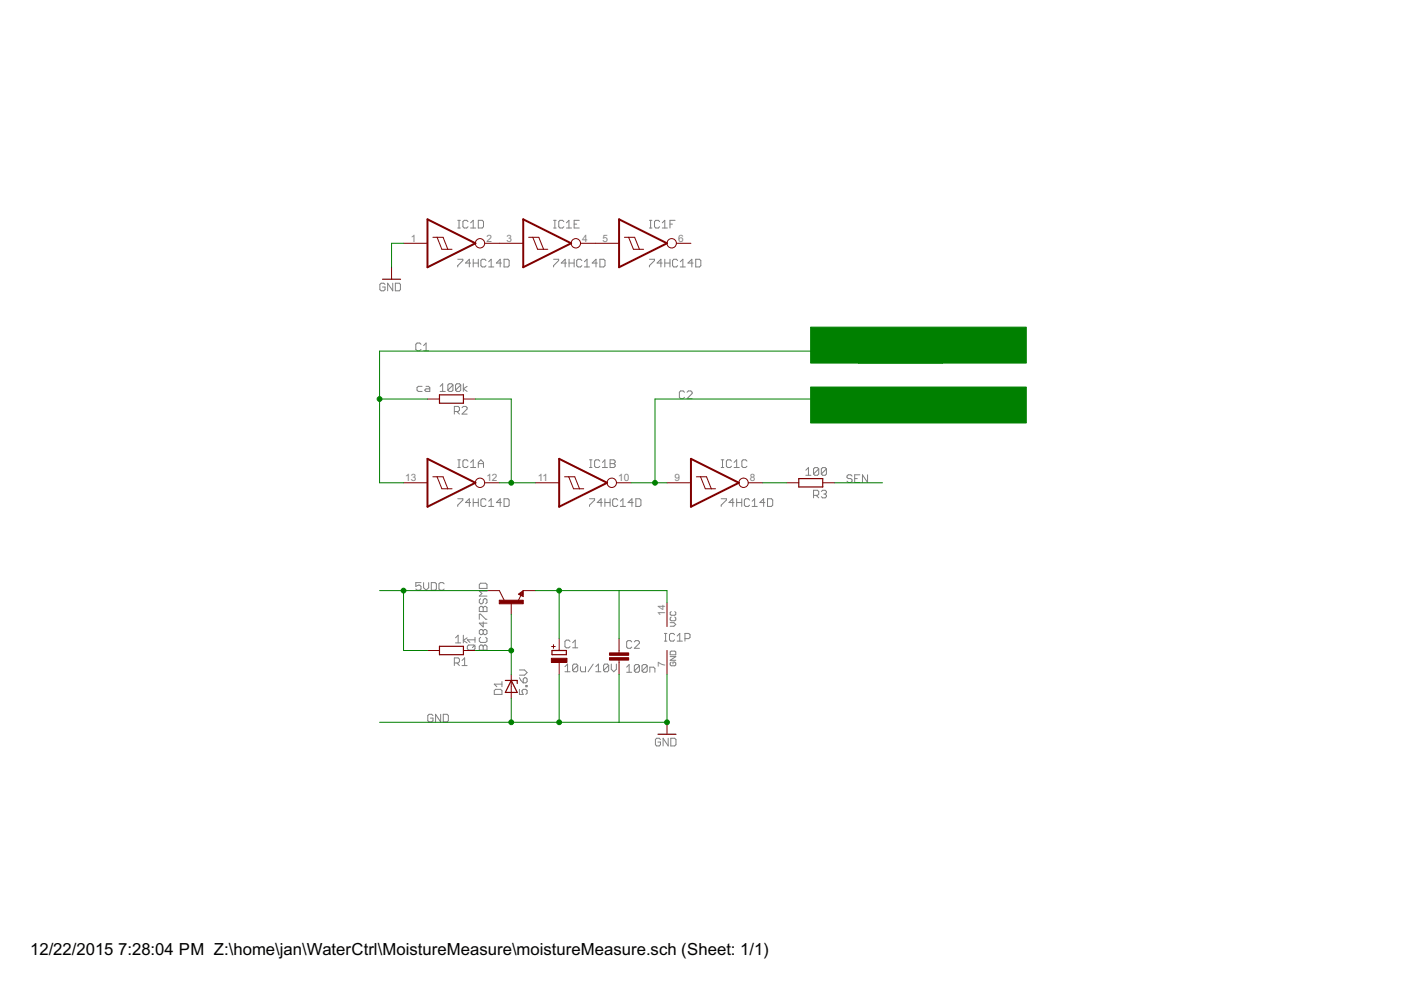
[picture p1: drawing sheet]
<svg xmlns="http://www.w3.org/2000/svg" width="297mm" height="210mm" viewBox="0 0 297 210" stroke-linecap="round" stroke-linejoin="round" font-family="sans-serif">
<g fill="none" stroke="#808080" stroke-width=".21">
<path d="M97 55h1.1v.2l-1.1 1.1v.3M97 48.3h.6M97 46.7h.6M97.3 46.7v1.6M99.2 47l-.2-.3h-.6l-.3 .3v1.1l.3 .2h.6l.2-.2M99.8 55.8h-1.1l.8-.8v1.6M99.8 47.2l.5-.5v1.6M99.8 48.3h1.1M100.3 55v1.6M100.3 55.8h1.1M101.4 46.7h.8l.3 .3v1.1l-.3 .2h-.8zM101.4 55v1.6"/>
<path d="M103 55.2l-.2-.2h-.6l-.2 .2v1.1l.2 .3h.6l.2-.3M103.6 55.5l.5-.5v1.6M103.6 56.6h1.1M106.3 55.8h-1.1l.8-.8v1.6M106.9 55h.8l.2 .2v1.1l-.2 .3h-.8zM117.4 55h1v.2l-1 1.1v.3M117.4 48.3h.5M117.4 46.7h.5M117.6 46.7v1.6M119.5 47l-.2-.3h-.6l-.2 .3v1.1l.2 .2h.6l.2-.2M120.1 55.8h-1.1l.8-.8v1.6M120.1 47.2l.5-.5v1.6"/>
<path d="M120.1 48.3h1.1M120.6 55.8h1.1M120.6 55v1.6M121.7 55v1.6M121.7 47.5h.6M122.8 46.7h-1.1v1.6h1.1M123.4 55.2l-.3-.2h-.5l-.3 .2v1.1l.3 .3h.5l.3-.3M123.9 56.6h1.1M123.9 55.5l.6-.5v1.6M126.6 55.8h-1l.8-.8v1.6M127.2 55h.8l.3 .2v1.1l-.3 .3h-.8zM137.7 55h1.1v.2l-1.1 1.1v.3"/>
<path d="M137.7 48.3h.5M137.7 46.7h.5M137.9 46.7v1.6M139.8 47l-.2-.3h-.6l-.2 .3v1.1l.2 .2h.6l.2-.2M140.4 55.8h-1.1l.8-.8v1.6M140.4 47.2l.5-.5v1.6M140.4 48.3h1.1M140.9 55.8h1.1M140.9 55v1.6M142 55v1.6M142 47.5h.6M143.1 46.7h-1.1v1.6"/>
<path d="M143.7 55.2l-.3-.2h-.5l-.3 .2v1.1l.3 .3h.5l.3-.3M144.2 56.6h1.1M144.2 55.5l.6-.5v1.6M147 55.8h-1.1l.8-.8v1.6M147.5 55h.8l.3 .2v1.1l-.3 .3h-.8zM81.6 60.3l-.2-.3h-.6l-.3 .3v1.1l.3 .3h.6l.2-.3v-.5h-.5M83.3 60v1.7l-1.1-1.7v1.7M83.8 60h.8l.3 .3v1.1l-.3 .3h-.8zM89.3 73l-.3-.3h-.6l-.2 .3v1.1l.2 .3h.6l.3-.3M89.8 74.4h1.1M89.8 73.3l.5-.6v1.7M89.5 81.9h-.8l-.3 .3v.5l.3 .3h.8"/>
<path d="M90.3 81.9h.6l.2 .3v.8h-.8l-.3-.3 .3-.3h.8M93.3 83h1.1M93.3 81.9l.6-.5v1.6M96 81.6v1.1l-.2 .3h-.6l-.2-.3M96 81.6l-.2-.2h-.6l-.2 .2v1.1M96 81.6l-1 1.1M96.3 87.2h.8l.3-.2v-.6l-.3-.2h-.8v1.6M96.9 87.2l.5 .6M97 99.1h.6M97 97.5h.6M97.3 97.5v1.6M97.7 81.6v1.1l-.3 .3h-.5l-.3-.3"/>
<path d="M97.7 81.6l-.3-.2h-.5l-.3 .2v1.1M97.7 81.6l-1.1 1.1M98 86.4l.2-.2h.6l.2 .2v.3l-1 1.1h1M98.2 81.4v1.6M99 81.9l-.8 .5 .8 .6M99.2 97.8l-.2-.3h-.6l-.3 .3v1l.3 .3h.6l.2-.3M99.8 98l.5-.5v1.6M99.8 99.1h1.1M101.4 99.1v-1.1l.6-.5 .5 .5v1.1M101.4 98.3h1.1M125 99.1h.5M125 97.5h.5"/>
<path d="M125.3 97.5v1.6M127.2 97.8l-.3-.3h-.6l-.2 .3v1l.2 .3h.6l.3-.3M127.7 98l.5-.5v1.6M127.7 99.1h1.1M129.3 97.5h.9l.2 .3v.2l-.2 .3 .2 .3v.2l-.2 .3h-.9zM129.3 98.3h.9M145.1 83.2l-.3-.3h-.5l-.3 .3v1l.3 .3h.5l.3-.3M145.7 83.2l.2-.3h.6l.2 .3v.2l-1 1.1h1M152.9 99.1h.6M152.9 97.5h.6M153.2 97.5v1.6M155.1 97.8l-.3-.3h-.5l-.3 .3v1l.3 .3h.5l.3-.3"/>
<path d="M155.6 98l.6-.5v1.6M155.6 99.1h1.1M158.4 97.8l-.3-.3h-.6l-.2 .3v1l.2 .3h.6l.3-.3M170.9 99.7l.5-.6v1.7M173.6 99.4v1.1l-.3 .3h-.5l-.3-.3M173.6 99.4l-.3-.3h-.5l-.3 .3v1.1M173.6 99.4l-1.1 1.1M175.2 99.4v1.1l-.3 .3h-.5l-.3-.3M175.2 99.4l-.3-.3h-.5l-.3 .3v1.1M175.2 99.4l-1.1 1.1M97 105.7h1.1v.3l-1.1 1.1v.3M99.8 106.6h-1.1l.8-.9v1.7"/>
<path d="M100.3 106.6h1.1M100.3 105.7v1.7M101.4 105.7v1.7M103 106l-.2-.3h-.6l-.2 .3v1.1l.2 .3h.6l.2-.3M103.6 107.4h1.1M103.6 106.3l.5-.6v1.7M106.3 106.6h-1.1l.8-.9v1.7M106.9 105.7h.8l.2 .3v1.1l-.2 .3h-.8zM125 105.7h1.1v.3l-1.1 1.1v.3M127.7 106.6h-1.1l.8-.9v1.7M128.2 106.6h1.1M128.2 105.7v1.7"/>
<path d="M129.3 105.7v1.7M131 106l-.3-.3h-.5l-.3 .3v1.1l.3 .3h.5l.3-.3M131.5 107.4h1.1M131.5 106.3l.6-.6v1.7M134.3 106.6h-1.1l.8-.9v1.7M134.8 105.7h.8l.3 .3v1.1l-.3 .3h-.8zM152.9 105.7h1.1v.3l-1.1 1.1v.3M155.6 106.6h-1l.8-.9v1.7M156.2 106.6h1.1M156.2 105.7v1.7M157.3 105.7v1.7M158.9 106l-.3-.3h-.5l-.3 .3v1.1l.3 .3h.5l.3-.3"/>
<path d="M159.5 107.4h1M159.5 106.3l.5-.6v1.7M162.2 106.6h-1.1l.8-.9v1.7M162.7 105.7h.9l.2 .3v1.1l-.2 .3h-.9zM170.9 100.8h1M172.5 105h.8l.3-.2v-.6l-.3-.3h-.8v1.7M173 105l.6 .6M174.1 104.2l.3-.3h.5l.3 .3v.3l-.3 .3M174.7 104.8h.2M174.9 104.8l.3 .2v.3l-.3 .3h-.5l-.3-.3M180.7 100.9l-.3-.2h-.5l-.3 .2v.3l.3 .3h.5l.3 .2v.3l-.3 .3h-.5l-.3-.3M181.2 101.5h.6"/>
<path d="M182.3 100.7h-1.1v1.6h1.1M183.9 100.7v1.6l-1-1.6v1.6M89.3 123.5h-1.1v.8l.5-.2h.3l.3 .2v.6l-.3 .2h-.6l-.2-.2M89.8 123.5v1.1l.5 .5 .6-.5v-1.1M91.4 123.5h.8l.3 .3v1.1l-.3 .2h-.8zM94.2 123.8l-.3-.3h-.6l-.2 .3v1.1l.2 .2h.6l.3-.2M96.6 135.2l.5-.5v1.6M96.6 136.3h1.1M98.2 134.7v1.6M99 135.2l-.8 .6 .8 .5M99.4 136.8h1l.3 .2v.6l-.3 .2h-1l-.3-.2v-.6zM100.7 135.1v1.1"/>
<path d="M100.7 136.8l-.5 .5M100.7 135.7h-1.6l.5 .5M101.6 128.8l.3-.2h.3l.2 .2 .3-.2h.3l.3 .2v.9h-1.7zM101.6 131.3v-1.1h.3l1.1 1.1h.3M101.9 136.8h.3l.2 .2 .3-.2h.3l.3 .2v.8h-1.7v-.8zM101.9 123.7h1.1l.3 .2v.9h-1.7v-.9zM101.9 126.9l-.3 .3v.5l.3 .3h.3l.2-.3v-.5l.3-.3h.3l.3 .3v.5l-.3 .3M101.9 135.1l-.3 .3v.5l.3 .3h1.1l.3-.3v-.5l-.3-.3M102.4 133.8l-.2-.3h-.3l-.3 .3v.5l.3 .3h.3l.2-.3M102.4 133.8l.3-.3h.3l.3 .3v.5l-.3 .3h-.3l-.3-.3M102.4 128.8v.9M102.4 131.8v1.1l-.8-.8h1.7"/>
<path d="M102.4 133.8v.5M102.4 137v.8M103.3 125.3h-1.7l.6 .5-.6 .6h1.7M120.9 136l-.3-.3h-.5l-.3 .3v1.1l.3 .3h.5l.3-.3M121.4 137.4h1.1M121.4 136.3l.6-.6v1.7M133.9 136.1l-.2-.3h-.6l-.2 .3v1.1l.2 .3h.6l.2-.3M134.5 136.1l.3-.3h.5l.3 .3v.3l-1.1 1.1h1.1M140.9 135.9h.5M140.9 134.3h.5M141.1 134.3v1.6M142.1 138.2l.2-.2h.8l.2 .2v.6h-1.2z"/>
<path d="M142.1 139.2h1.2l-1.2 .8h1.2M142.1 132h.8l.4 .4-.4 .4h-.8M142.3 129.7l-.2 .2v.4l.2 .2h.8l.2-.2v-.4l-.2-.2M142.3 130.8l-.2 .2v.4l.2 .2h.8l.2-.2v-.4l-.2-.2M143 134.6l-.2-.3h-.6l-.3 .3v1.1l.3 .2h.6l.2-.2M143.6 135.9h1.1M143.6 134.9l.5-.6v1.6M145.2 135.4h.8l.3-.3v-.5l-.3-.3h-.8v1.6M91.8 151.7l-.3-.3h-.5l-.3 .3v1.1l.3 .3h.5l.3-.3v-.5h-.6M93.4 151.4v1.7l-1-1.7v1.7M94 151.4h.8l.3 .3v1.1l-.3 .3h-.8zM96.3 140.6h.8l.3-.3v-.5l-.3-.3h-.8v1.6"/>
<path d="M96.9 140.6l.5 .5M98 140l.5-.5v1.6M98 141.1h1M104.8 146.4l.3-.2h1.1l.2 .2v.8h-1.6zM106.4 144.5v1.1M106.4 145.1h-1.6l.5 .5M110.1 146.2v1h.8l-.2-.5v-.3l.2-.2h.6l.3 .2v.6l-.3 .2M110.1 143.7l.8 1.1M110.1 142h1.1l.6 .6-.6 .6h-1.1M110.9 144l.3-.3h.3l.3 .3v.5l-.3 .3h-.6zM111.5 145.3h.3v.3h-.3zM119.8 141.4l.5-.6v1.6"/>
<path d="M119.8 142.4h1.1M122.5 141.1v1.1l-.3 .2h-.5l-.3-.2M122.5 141.1l-.3-.3h-.5l-.3 .3v1.1M122.5 141.1l-1.1 1.1M123.1 141.4v.8l.2 .2h.8v-1M125.8 140.8l-1.1 1.6M126.3 141.4l.6-.6v1.6M126.3 142.4h1.1M129.1 141.1v1.1l-.3 .2h-.6l-.2-.2M129.1 141.1l-.3-.3h-.6l-.2 .3v1.1M129.1 141.1l-1.1 1.1M129.6 140.8v1.1l.5 .5 .6-.5v-1.1"/>
<path d="M132.9 141.5l.5-.6v1.6M132.9 142.5h1M135.6 141.2l-.3-.3h-.5l-.3 .3v1.1M135.6 141.2v1.1l-.3 .2h-.5l-.3-.2M135.6 141.2l-1.1 1.1M137.2 141.2v1.1l-.3 .2h-.5l-.3-.2M137.2 141.2l-.3-.3h-.5l-.3 .3v1.1M137.2 141.2l-1.1 1.1M137.8 142.5v-1h.8l.3 .2v.8M140 156.8l-.2-.3h-.6l-.2 .3v1.1l.2 .3h.6l.2-.3v-.6h-.5M141.7 156.5v1.7l-1.1-1.7v1.7M142.2 156.5h.8l.3 .3v1.1l-.3 .3h-.8z"/>
<path d="M142.3 140.4l-.2 .2v.4l.2 .2h.8l.2-.2v-.4l-.2-.2h-.4v.4"/>
</g>
<path d="M90.6 46.5l10.2 5.1-10.2 5.1zM110.9 46.5l10.2 5.1-10.2 5.1zM131.3 46.5l10.1 5.1-10.1 5.1zM90.6 97.3l10.2 5.1-10.2 5zM118.6 97.3l10.1 5.1-10.1 5zM146.5 97.3l10.2 5.1-10.2 5z" fill="none" stroke="#800000" stroke-width=".42"/>
<g fill="none" stroke="#800000" stroke-width=".21">
<path d="M83 56.7v2.5M85.6 51.6h5M91.8 50.3h2.1l1.1 2.6M92.7 50.3l1 2.6h2.1M102.8 51.6h8.1M112.1 50.3h2.1l1.1 2.6M113 50.3l1 2.6h2.1M123.1 51.6h8.2M132.4 50.3h2.2l1 2.6M133.3 50.3l1 2.6h2.2M143.4 51.6h3.1M90.6 84.6h2.6"/>
<path d="M98.3 84.6h2.5M85.6 102.4h5M91.8 101.1h2.1l1.1 2.5M92.7 101.1l1 2.5h2.1M102.8 102.4h3.1M113.5 102.4h5.1M119.7 101.1h2.2l1 2.5M120.6 101.1l1 2.5h2.2M130.7 102.4h3.1M141.4 102.4h5.1M147.6 101.1h2.2l1 2.5M148.5 101.1l1 2.5h2.2"/>
<path d="M158.6 102.4h3.1M166.8 102.4h2.6M174.4 102.4h2.6M90.6 137.9h2.6M98.3 137.9h2.5M103.3 125.2h2.6l1 2.1M108.4 127.8v2.5M109.9 126l1-.8v1.3zM110.4 126.2l-.6 1.2M110.9 125.2h2.6M116.9 137.1h.8M117.3 136.7v.8"/>
<path d="M118.6 135.4v2.5M131.3 135.4v3M131.3 140v3M141.4 127.8v5M141.4 137.9v5.1M108.4 143v5.1M118.6 140.5v2.5M141.4 153.1v2.6"/>
<circle cx="101.8" cy="51.6" r=".99"/>
<circle cx="122.1" cy="51.6" r=".99"/>
<circle cx="142.4" cy="51.6" r=".99"/>
<circle cx="101.8" cy="102.4" r=".99"/>
<circle cx="129.7" cy="102.4" r=".99"/>
<circle cx="157.6" cy="102.4" r=".99"/>
</g>
<path d="M81.1 59.2h3.8M93.2 83.7h5.1v1.8h-5.1zM169.4 101.5h5v1.8h-5zM93.2 137h5.1v1.8h-5.1zM110.4 126l.3-.1v.3l-.5-.2 .6-.5v.7M117 137.9h3.1v.9h-3.1zM107.1 144.3h2.6v.6M108.4 144.3l1.3 2.5h-2.6zM139.5 155.7h3.8" fill="none" stroke="#800000" stroke-width=".25"/>
<g fill="#800000" stroke="#800000" stroke-width=".21">
<path d="M105.9 127.3h5v.7h-5z"/>
<path d="M116.9 139.6h3.3v.9h-3.3z"/>
<path d="M129.2 139.4h4.1v.6h-4.1z"/>
<path d="M129.2 138.4h4.1v.5h-4.1z"/>
</g>
<g fill="#008000" stroke="#008000" stroke-width=".21">
<path d="M171.9 69.4h45.7v7.6h-45.7z"/>
<path d="M171.9 82.1h45.7v7.6h-45.7z"/>
</g>
<g fill="none" stroke="#008000" stroke-width=".21">
<path d="M85.6 51.6h-2.6v5.1M182 74.4v2.6h17.8v-2.6h-119.3v28h5.1M80.5 84.6h10.1M100.8 84.6h7.6v17.8M174.4 84.6h-35.5v17.8M105.9 102.4h7.6M133.8 102.4h7.6M161.7 102.4h5.1M177 102.4h10.1M80.5 125.2h22.8M85.6 125.2v12.7h5M100.8 137.9h7.6"/>
<path d="M108.4 130.3v12.7M113.5 125.2h27.9v2.6M118.6 125.2v10.2M131.3 125.2v10.2M108.4 148.1v5M118.6 143v10.1M131.3 143v10.1M141.4 143v10.1h-60.9"/>
</g>
<g fill="#008000" stroke="#008000" stroke-width=".21">
<circle cx="85.6" cy="125.2" r=".51"/>
<circle cx="108.4" cy="137.9" r=".51"/>
<circle cx="118.6" cy="125.2" r=".51"/>
<circle cx="108.4" cy="153.1" r=".51"/>
<circle cx="118.6" cy="153.1" r=".51"/>
<circle cx="141.4" cy="153.1" r=".51"/>
<circle cx="80.5" cy="84.6" r=".51"/>
<circle cx="108.4" cy="102.4" r=".51"/>
<circle cx="138.9" cy="102.4" r=".51"/>
</g>
<g font-size="4">
<text x="6.4" y="202.5">12/22/2015</text>
<text x="25.1" y="202.5">7:28:04 PM Z:\home\jan\WaterCtrl\MoistureMeasure\moistureMeasure.sch (Sheet: 1/1)</text>
</g>
<g font-size="2.4" fill="#808080">
<text x="87.1" y="51.2">1</text>
<text x="103.1" y="51.2">2</text>
<text x="107.4" y="51.2">3</text>
<text x="123.4" y="51.2">4</text>
<text x="127.7" y="51.2">5</text>
<text x="143.8" y="51.2">6</text>
<text x="85.9" y="102">13</text>
<text x="103.1" y="102">12</text>
<text x="114" y="102">11</text>
<text x="131.1" y="102">10</text>
<text x="143" y="102">9</text>
<text x="159" y="102">8</text>
<text x="141.1" y="130.5" transform="rotate(-90 141.1 130.5)">14</text>
<text x="141.1" y="141.4" transform="rotate(-90 141.1 141.4)">7</text>
</g>
</svg>
